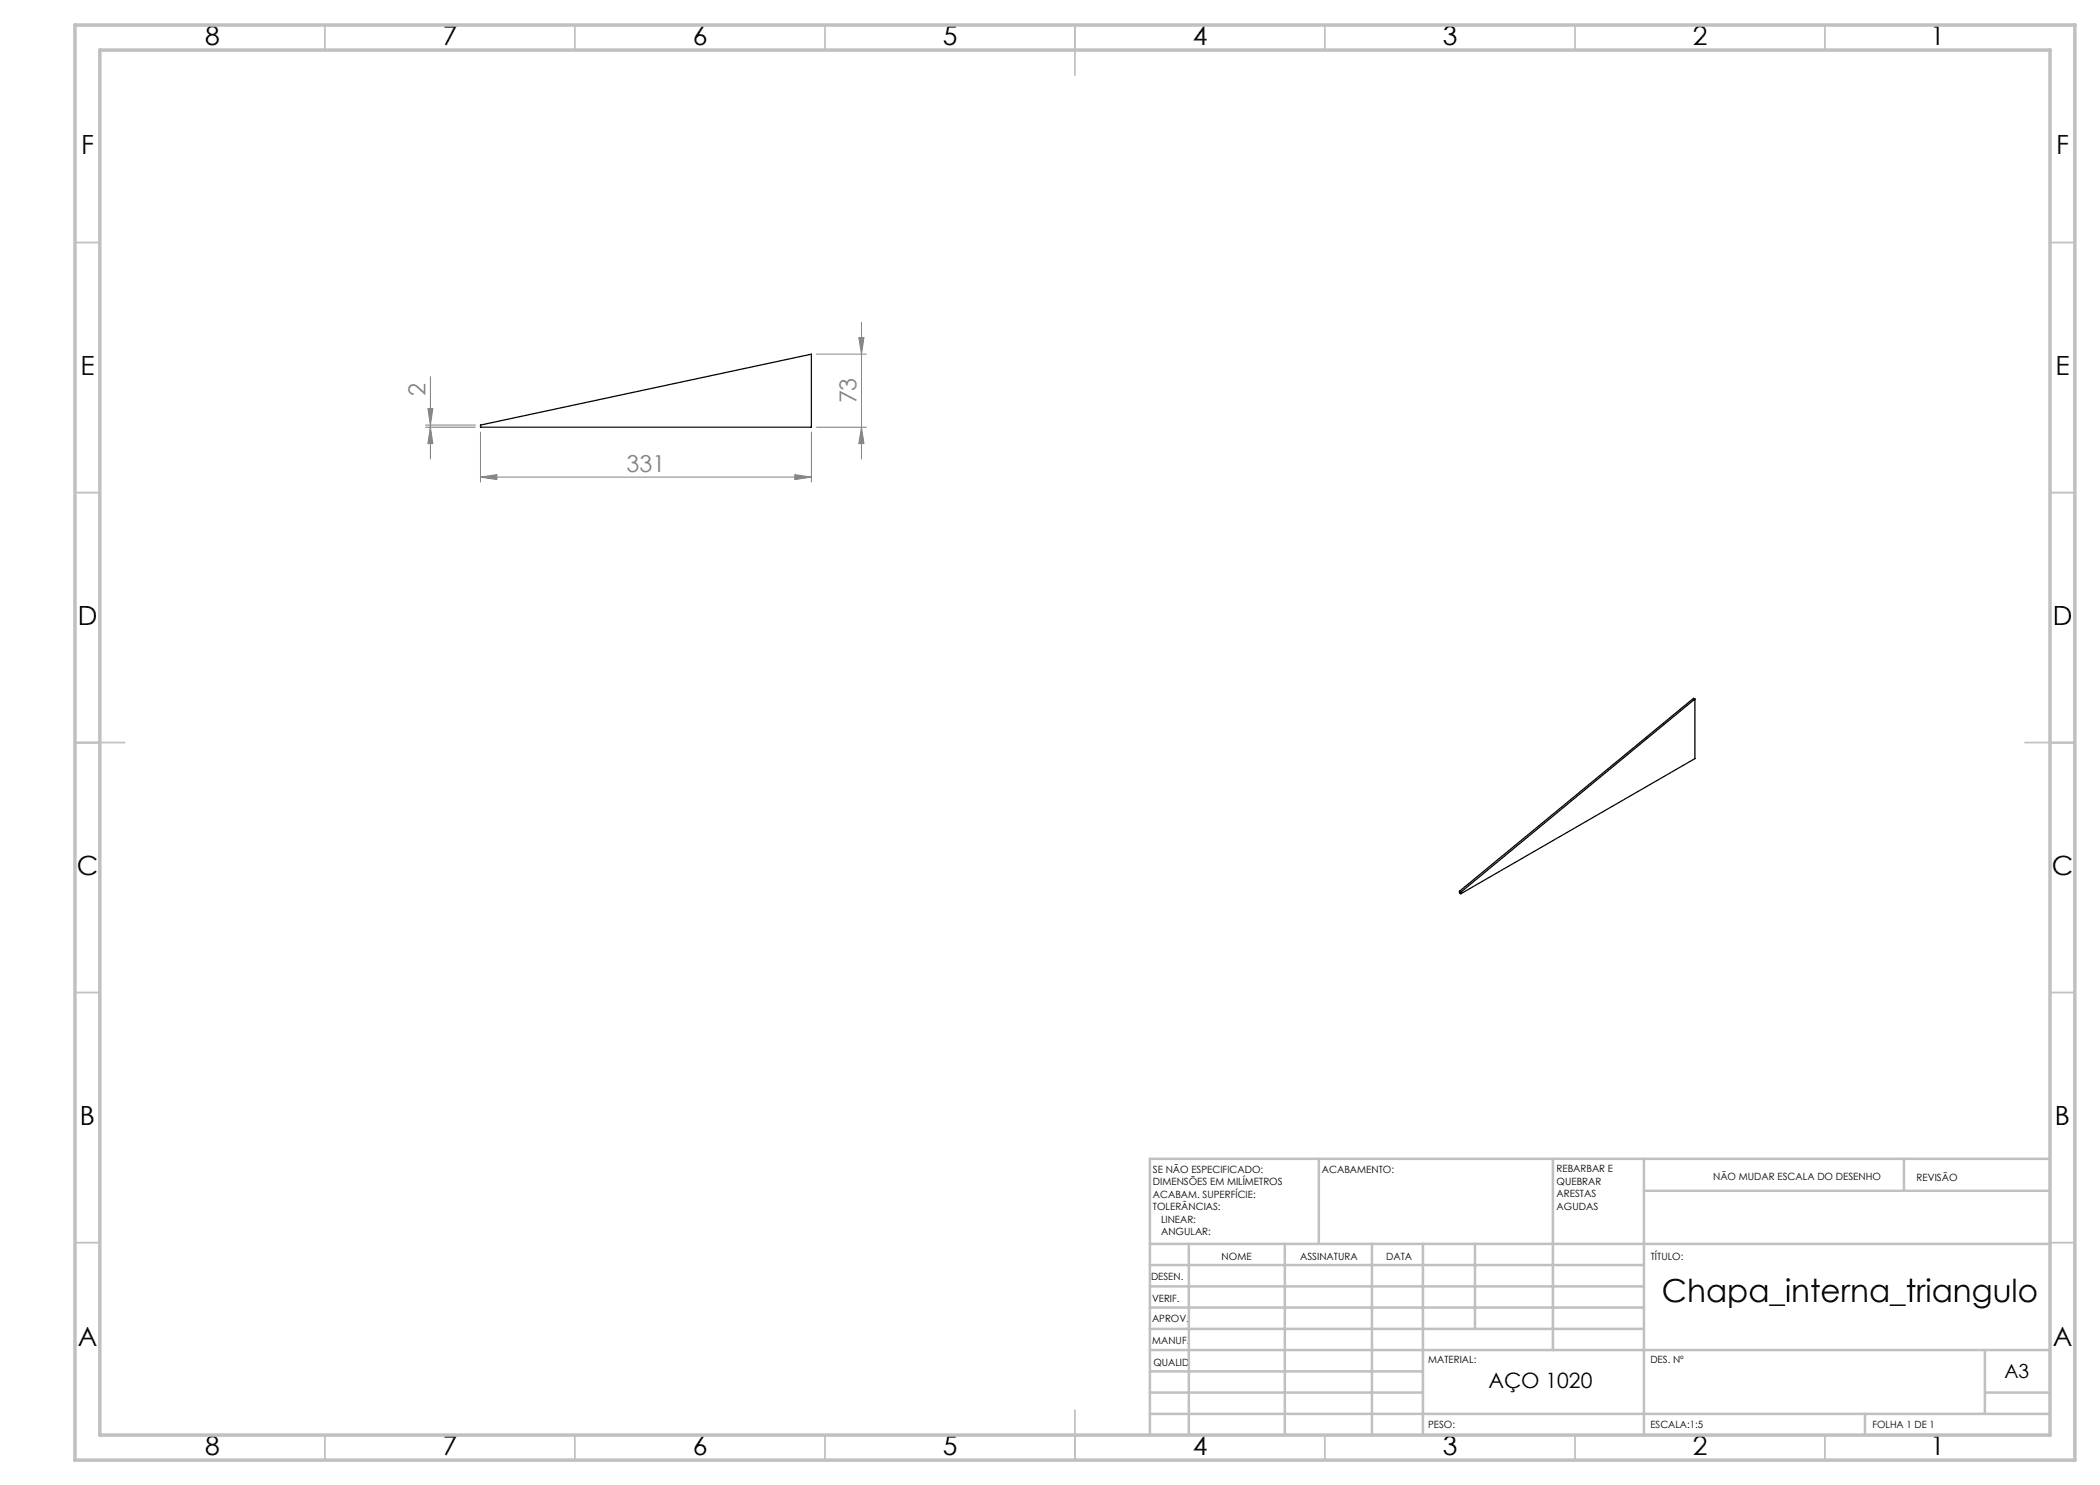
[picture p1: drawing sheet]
<svg xmlns="http://www.w3.org/2000/svg" width="420mm" height="297mm" viewBox="0 0 420 297" stroke-linecap="round" stroke-linejoin="round" font-family="sans-serif">
<g fill="none" stroke="#808080" stroke-width=".2">
<path d="M86.1 75.3v16.5M163.3 70.8h10M171.8 67.5h1l-.5 3.3zM172.3 64.5v27.3M85.1 85.4h10M85.1 85h10M85.6 81.7h1l-.5 3.3zM86.1 85.4l.5 3.3h-1zM96.1 95.4l3.3-.5v1zM96.1 86.4v10M96.1 95.4h66.2M159 94.9l3.3 .5-3.3 .5z"/>
<path d="M162.3 86.4v10M163.3 85.4h10M172.3 85.4l.5 3.3h-1z"/>
</g>
<g fill="none" stroke="#c0c0c0" stroke-width=".35">
<path d="M65 5v5M115 5v5M165 5v5M215 5v10M265 5v5M315 5v5M365 5v5M15 48.5h5M410 48.5h5M15 98.5h5M410 98.5h5M15 148.5h10"/>
<path d="M405 148.5h10M15 198.5h5M410 198.5h5M15 248.5h5M410 248.5h5M65 287v5M115 287v5M165 287v5M215 282v10M265 287v5M315 287v5M365 287v5"/>
</g>
<g fill="none" stroke="#c0c0c0" stroke-width=".5">
<path d="M263.8 231.8v17M310.6 231.8v38.2M328.8 231.8v55.2M328.8 238.2h81.2M380.8 231.8v6.4M410 231.8h-180v55.2M230 248.8h180M230 257.3h98.8M230 253h98.8M237.8 248.8v38.2M257 248.8v38.2M274.4 248.8v38.2"/>
<path d="M284.6 248.8v38.2M295 248.8v17M230 265.8h98.8M230 261.5h98.8M230 278.5h54.6M230 274.3h54.6M230 270h180M397 278.5h13M397 270v12.8M230 282.8h180M373 282.8v4.2"/>
</g>
<path d="M15 5h400v287h-400zM20 10h390v277h-390z" fill="none" stroke="#c0c0c0" stroke-width=".7"/>
<g fill="#808080">
<path d="M96.1 95.4l3.3-.5v1zM159 94.9l3.3 .5-3.3 .5z"/>
<path d="M172.3 85.4l.5 3.3h-1zM171.8 67.5h1l-.5 3.3z"/>
<path d="M85.6 81.7h1l-.5 3.3zM86.1 85.4l.5 3.3h-1z"/>
</g>
<path d="M96.1 85l66.2-14.2v14.6h-66.2zM339 139.8l-.3-.1-46.8 38.6M339 139.8l-46.8 38.6M339 139.8v11.9l-46.8 27M291.9 178.3l.3 .1M291.9 178.3v.3l.3 .1M292.2 178.4v.3" fill="none" stroke="#000" stroke-width=".25"/>
<text font-size="6.3" x="332.4" y="260.4">Chapa_interna_triangulo</text>
<g font-size="5.3">
<text x="41" y="9">8</text>
<text x="88.5" y="9">7</text>
<text x="138.5" y="9">6</text>
<text x="188.5" y="9">5</text>
<text x="238.5" y="9">4</text>
<text x="288.5" y="9">3</text>
<text x="338.5" y="9">2</text>
<text x="386" y="9">1</text>
<text x="16.2" y="30.8">F</text>
<text x="411.2" y="30.8">F</text>
<text x="16.1" y="75">E</text>
<text x="411.1" y="75">E</text>
<text x="15.5" y="125">D</text>
<text x="410.5" y="125">D</text>
<text x="15.4" y="175">C</text>
<text x="410.4" y="175">C</text>
<text x="16" y="225">B</text>
<text x="411" y="225">B</text>
<text x="15.5" y="269.3">A</text>
<text x="410.5" y="269.3">A</text>
<text x="41" y="291">8</text>
<text x="88.5" y="291">7</text>
<text x="138.5" y="291">6</text>
<text x="188.5" y="291">5</text>
<text x="238.5" y="291">4</text>
<text x="288.5" y="291">3</text>
<text x="338.5" y="291">2</text>
<text x="386" y="291">1</text>
</g>
<g font-size="4.7" fill="#808080">
<text x="85.1" y="79.2" transform="rotate(-90 85.1 79.2)">2</text>
<text x="171.3" y="80.7" transform="rotate(-90 171.3 80.7)">73</text>
<text x="125.3" y="94.4">331</text>
</g>
<text font-size="4.2" x="297.7" y="277.7">AÇO 1020</text>
<text font-size="3.9" x="400.9" y="275.5">A3</text>
<g font-size="2">
<text x="230.6" y="234.6">SE NÃO ESPECIFICADO:</text>
<text x="230.6" y="237.1">DIMENSÕES EM MILÍMETROS</text>
<text x="230.6" y="239.6">ACABAM. SUPERFÍCIE:</text>
<text x="264.4" y="234.6">ACABAMENTO:</text>
<text x="311.3" y="234.5">REBARBAR E</text>
<text x="311.3" y="237">QUEBRAR</text>
<text x="311.3" y="239.5">ARESTAS</text>
<text x="342.6" y="236">NÃO MUDAR ESCALA DO DESENHO</text>
<text x="383.3" y="236.2">REVISÃO</text>
<text x="230.6" y="242.1">TOLERÂNCIAS:</text>
<text x="232.2" y="244.6">LINEAR:</text>
<text x="311.3" y="242">AGUDAS</text>
<text x="232.2" y="247.1">ANGULAR:</text>
<text x="244.3" y="252">NOME</text>
<text x="260" y="251.9">ASSINATURA</text>
<text x="277.2" y="251.9">DATA</text>
<text x="330.2" y="251.9">TÍTULO:</text>
<text x="230.2" y="256.1">DESEN.</text>
<text x="230.4" y="260.3">VERIF.</text>
<text x="230.4" y="264.4">APROV.</text>
<text x="230.5" y="268.8">MANUF.</text>
<text x="230.7" y="273.1">QUALID</text>
<text x="285.7" y="272.5">MATERIAL:</text>
<text x="330.1" y="272.5">DES. Nº</text>
<text x="285.6" y="285.5">PESO:</text>
<text x="330.1" y="285.6">ESCALA:1:5</text>
<text x="374.5" y="285.6">FOLHA 1 DE 1</text>
</g>
</svg>
